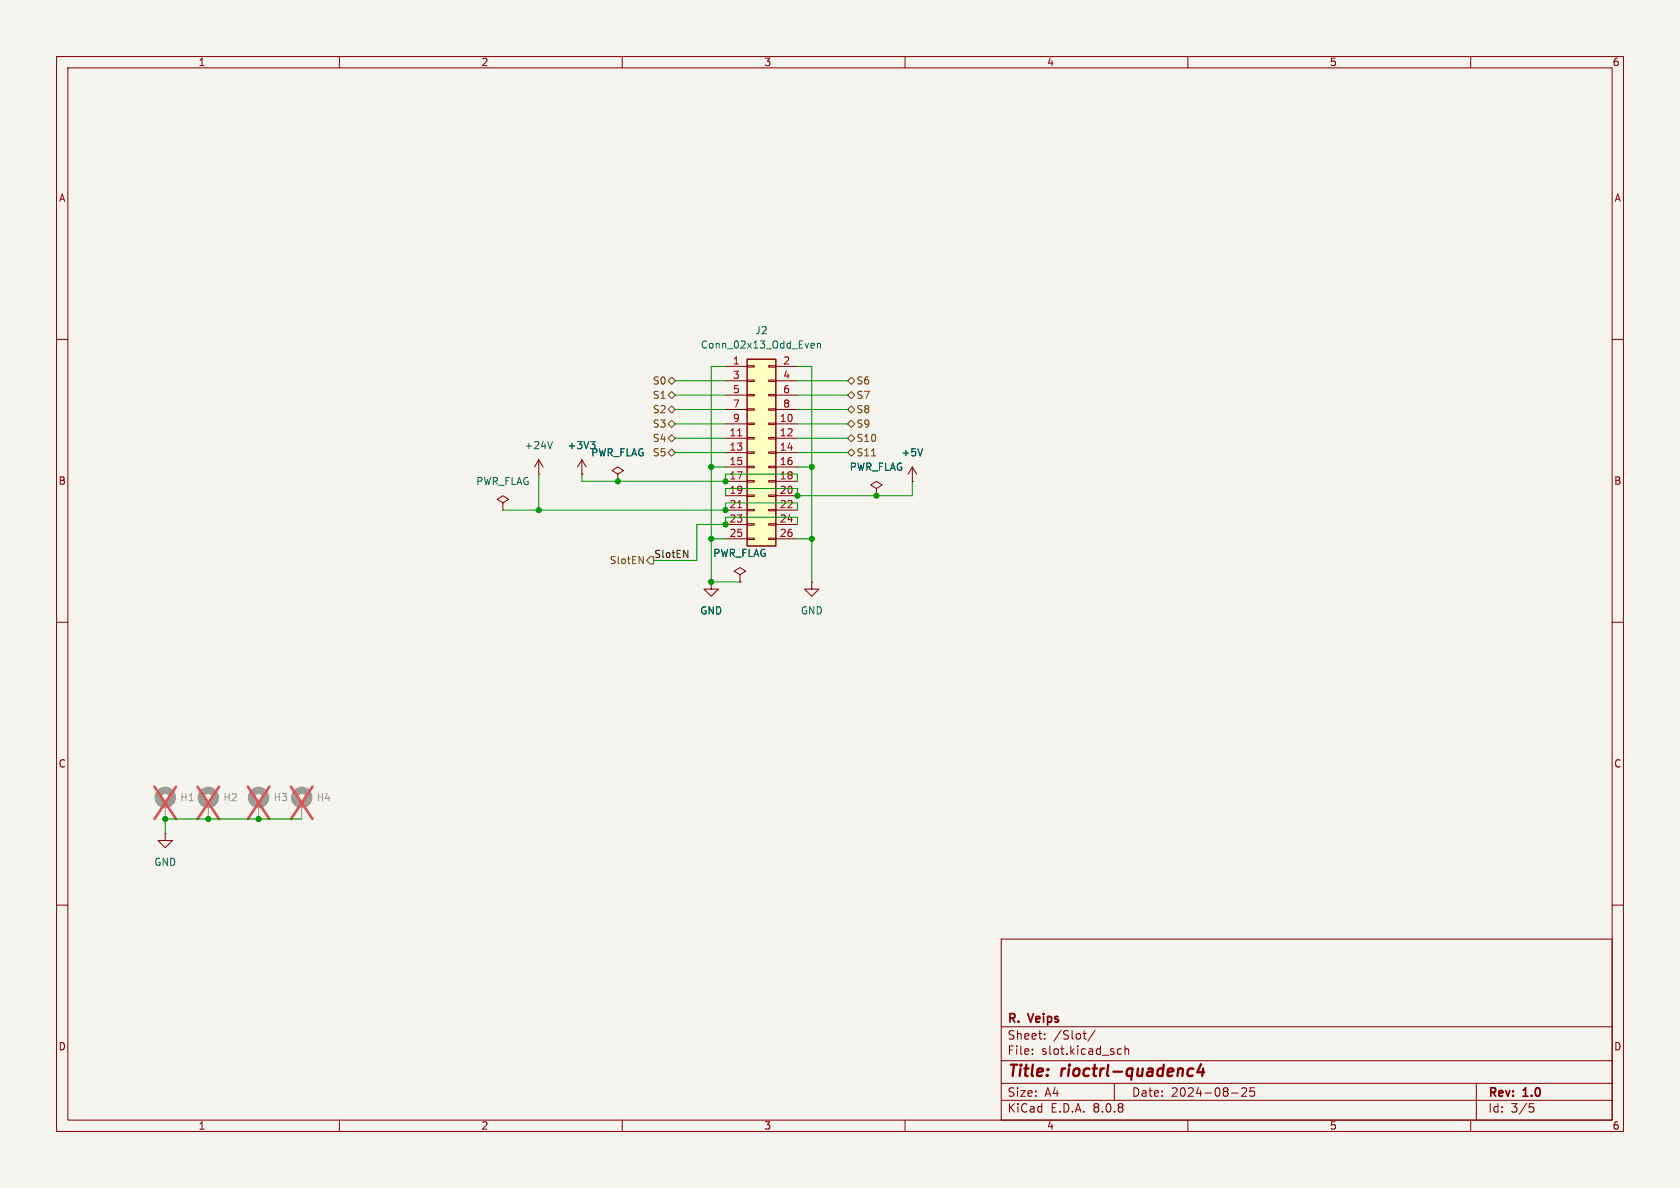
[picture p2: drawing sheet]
(kicad_sch
 (version 20231120)
 (generator "eeschema")
 (generator_version "8.0")
 (paper "A4")
 (title_block
  (title "rioctrl-quadenc4")
  (date "2024-08-25")
  (rev "${VERSION}")
  (company "R. Veips"))
 (lib_symbols
  (symbol "Connector_Generic:Conn_02x13_Odd_Even"
   (pin_names
    (offset 1.016) hide) (exclude_from_sim no) (in_bom yes) (on_board yes)
   (property "Reference" "J" (at 1.27 17.78 0) (effects (font (size 1.27 1.27))))
   (property "Value" "Conn_02x13_Odd_Even" (at 1.27 -17.78 0) (effects (font (size 1.27 1.27))))
   (property "Footprint" "" (at 0 0 0) (effects (font (size 1.27 1.27)) (hide yes)))
   (property "Datasheet" "~" (at 0 0 0) (effects (font (size 1.27 1.27)) (hide yes)))
   (property "Description" "Generic connector, double row, 02x13, odd/even pin numbering scheme (row 1 odd numbers, row 2 even numbers), script generated (kicad-library-utils/schlib/autogen/connector/)" (at 0 0 0) (effects (font (size 1.27 1.27)) (hide yes)))
   (symbol "Conn_02x13_Odd_Even_1_1"
    (rectangle (start -1.27 -15.113) (end 0 -15.367) (stroke (width 0.1524) (type default)) (fill (type none)))
    (rectangle (start -1.27 -12.573) (end 0 -12.827) (stroke (width 0.1524) (type default)) (fill (type none)))
    (rectangle (start -1.27 -10.033) (end 0 -10.287) (stroke (width 0.1524) (type default)) (fill (type none)))
    (rectangle (start -1.27 -7.493) (end 0 -7.747) (stroke (width 0.1524) (type default)) (fill (type none)))
    (rectangle (start -1.27 -4.953) (end 0 -5.207) (stroke (width 0.1524) (type default)) (fill (type none)))
    (rectangle (start -1.27 -2.413) (end 0 -2.667) (stroke (width 0.1524) (type default)) (fill (type none)))
    (rectangle (start -1.27 0.127) (end 0 -0.127) (stroke (width 0.1524) (type default)) (fill (type none)))
    (rectangle (start -1.27 2.667) (end 0 2.413) (stroke (width 0.1524) (type default)) (fill (type none)))
    (rectangle (start -1.27 5.207) (end 0 4.953) (stroke (width 0.1524) (type default)) (fill (type none)))
    (rectangle (start -1.27 7.747) (end 0 7.493) (stroke (width 0.1524) (type default)) (fill (type none)))
    (rectangle (start -1.27 10.287) (end 0 10.033) (stroke (width 0.1524) (type default)) (fill (type none)))
    (rectangle (start -1.27 12.827) (end 0 12.573) (stroke (width 0.1524) (type default)) (fill (type none)))
    (rectangle (start -1.27 15.367) (end 0 15.113) (stroke (width 0.1524) (type default)) (fill (type none)))
    (rectangle (start -1.27 16.51) (end 3.81 -16.51) (stroke (width 0.254) (type default)) (fill (type background)))
    (rectangle (start 3.81 -15.113) (end 2.54 -15.367) (stroke (width 0.1524) (type default)) (fill (type none)))
    (rectangle (start 3.81 -12.573) (end 2.54 -12.827) (stroke (width 0.1524) (type default)) (fill (type none)))
    (rectangle (start 3.81 -10.033) (end 2.54 -10.287) (stroke (width 0.1524) (type default)) (fill (type none)))
    (rectangle (start 3.81 -7.493) (end 2.54 -7.747) (stroke (width 0.1524) (type default)) (fill (type none)))
    (rectangle (start 3.81 -4.953) (end 2.54 -5.207) (stroke (width 0.1524) (type default)) (fill (type none)))
    (rectangle (start 3.81 -2.413) (end 2.54 -2.667) (stroke (width 0.1524) (type default)) (fill (type none)))
    (rectangle (start 3.81 0.127) (end 2.54 -0.127) (stroke (width 0.1524) (type default)) (fill (type none)))
    (rectangle (start 3.81 2.667) (end 2.54 2.413) (stroke (width 0.1524) (type default)) (fill (type none)))
    (rectangle (start 3.81 5.207) (end 2.54 4.953) (stroke (width 0.1524) (type default)) (fill (type none)))
    (rectangle (start 3.81 7.747) (end 2.54 7.493) (stroke (width 0.1524) (type default)) (fill (type none)))
    (rectangle (start 3.81 10.287) (end 2.54 10.033) (stroke (width 0.1524) (type default)) (fill (type none)))
    (rectangle (start 3.81 12.827) (end 2.54 12.573) (stroke (width 0.1524) (type default)) (fill (type none)))
    (rectangle (start 3.81 15.367) (end 2.54 15.113) (stroke (width 0.1524) (type default)) (fill (type none)))
    (pin passive line (at -5.08 15.24 0) (length 3.81) (name "Pin_1" (effects (font (size 1.27 1.27)))) (number "1" (effects (font (size 1.27 1.27)))))
    (pin passive line (at 7.62 5.08 180) (length 3.81) (name "Pin_10" (effects (font (size 1.27 1.27)))) (number "10" (effects (font (size 1.27 1.27)))))
    (pin passive line (at -5.08 2.54 0) (length 3.81) (name "Pin_11" (effects (font (size 1.27 1.27)))) (number "11" (effects (font (size 1.27 1.27)))))
    (pin passive line (at 7.62 2.54 180) (length 3.81) (name "Pin_12" (effects (font (size 1.27 1.27)))) (number "12" (effects (font (size 1.27 1.27)))))
    (pin passive line (at -5.08 0 0) (length 3.81) (name "Pin_13" (effects (font (size 1.27 1.27)))) (number "13" (effects (font (size 1.27 1.27)))))
    (pin passive line (at 7.62 0 180) (length 3.81) (name "Pin_14" (effects (font (size 1.27 1.27)))) (number "14" (effects (font (size 1.27 1.27)))))
    (pin passive line (at -5.08 -2.54 0) (length 3.81) (name "Pin_15" (effects (font (size 1.27 1.27)))) (number "15" (effects (font (size 1.27 1.27)))))
    (pin passive line (at 7.62 -2.54 180) (length 3.81) (name "Pin_16" (effects (font (size 1.27 1.27)))) (number "16" (effects (font (size 1.27 1.27)))))
    (pin passive line (at -5.08 -5.08 0) (length 3.81) (name "Pin_17" (effects (font (size 1.27 1.27)))) (number "17" (effects (font (size 1.27 1.27)))))
    (pin passive line (at 7.62 -5.08 180) (length 3.81) (name "Pin_18" (effects (font (size 1.27 1.27)))) (number "18" (effects (font (size 1.27 1.27)))))
    (pin passive line (at -5.08 -7.62 0) (length 3.81) (name "Pin_19" (effects (font (size 1.27 1.27)))) (number "19" (effects (font (size 1.27 1.27)))))
    (pin passive line (at 7.62 15.24 180) (length 3.81) (name "Pin_2" (effects (font (size 1.27 1.27)))) (number "2" (effects (font (size 1.27 1.27)))))
    (pin passive line (at 7.62 -7.62 180) (length 3.81) (name "Pin_20" (effects (font (size 1.27 1.27)))) (number "20" (effects (font (size 1.27 1.27)))))
    (pin passive line (at -5.08 -10.16 0) (length 3.81) (name "Pin_21" (effects (font (size 1.27 1.27)))) (number "21" (effects (font (size 1.27 1.27)))))
    (pin passive line (at 7.62 -10.16 180) (length 3.81) (name "Pin_22" (effects (font (size 1.27 1.27)))) (number "22" (effects (font (size 1.27 1.27)))))
    (pin passive line (at -5.08 -12.7 0) (length 3.81) (name "Pin_23" (effects (font (size 1.27 1.27)))) (number "23" (effects (font (size 1.27 1.27)))))
    (pin passive line (at 7.62 -12.7 180) (length 3.81) (name "Pin_24" (effects (font (size 1.27 1.27)))) (number "24" (effects (font (size 1.27 1.27)))))
    (pin passive line (at -5.08 -15.24 0) (length 3.81) (name "Pin_25" (effects (font (size 1.27 1.27)))) (number "25" (effects (font (size 1.27 1.27)))))
    (pin passive line (at 7.62 -15.24 180) (length 3.81) (name "Pin_26" (effects (font (size 1.27 1.27)))) (number "26" (effects (font (size 1.27 1.27)))))
    (pin passive line (at -5.08 12.7 0) (length 3.81) (name "Pin_3" (effects (font (size 1.27 1.27)))) (number "3" (effects (font (size 1.27 1.27)))))
    (pin passive line (at 7.62 12.7 180) (length 3.81) (name "Pin_4" (effects (font (size 1.27 1.27)))) (number "4" (effects (font (size 1.27 1.27)))))
    (pin passive line (at -5.08 10.16 0) (length 3.81) (name "Pin_5" (effects (font (size 1.27 1.27)))) (number "5" (effects (font (size 1.27 1.27)))))
    (pin passive line (at 7.62 10.16 180) (length 3.81) (name "Pin_6" (effects (font (size 1.27 1.27)))) (number "6" (effects (font (size 1.27 1.27)))))
    (pin passive line (at -5.08 7.62 0) (length 3.81) (name "Pin_7" (effects (font (size 1.27 1.27)))) (number "7" (effects (font (size 1.27 1.27)))))
    (pin passive line (at 7.62 7.62 180) (length 3.81) (name "Pin_8" (effects (font (size 1.27 1.27)))) (number "8" (effects (font (size 1.27 1.27)))))
    (pin passive line (at -5.08 5.08 0) (length 3.81) (name "Pin_9" (effects (font (size 1.27 1.27)))) (number "9" (effects (font (size 1.27 1.27)))))))
  (symbol "hadv-mechanical:MH_3.2mm"
   (pin_numbers hide)
   (pin_names
    (offset 1.016) hide) (exclude_from_sim no) (in_bom no) (on_board yes)
   (property "Reference" "H" (at 0 6.985 0) (effects (font (size 1.27 1.27))))
   (property "Value" "MH_3.2mm" (at 0 4.445 0) (effects (font (size 1.27 1.27)) (hide yes)))
   (property "Footprint" "MountingHole:MountingHole_3.2mm_M3_Pad_Via" (at 0 0 0) (effects (font (size 1.27 1.27)) (hide yes)))
   (property "Datasheet" "~" (at 0 2.54 0) (effects (font (size 1.27 1.27)) (hide yes)))
   (property "Description" "Mounting Hole with pad for M3 bolt" (at 0 0 0) (effects (font (size 1.27 1.27)) (hide yes)))
   (symbol "MH_3.2mm_0_1"
    (circle (center 0 3.81) (radius 1.27) (stroke (width 1.27) (type default)) (fill (type none))))
   (symbol "MH_3.2mm_1_1"
    (pin input line (at 0 0 90) (length 2.54) (name "1" (effects (font (size 1.27 1.27)))) (number "1" (effects (font (size 1.27 1.27)))))))
  (symbol "power:+24V"
   (power)
   (pin_numbers hide)
   (pin_names
    (offset 0) hide) (exclude_from_sim no) (in_bom yes) (on_board yes)
   (property "Reference" "#PWR" (at 0 -3.81 0) (effects (font (size 1.27 1.27)) (hide yes)))
   (property "Value" "+24V" (at 0 3.556 0) (effects (font (size 1.27 1.27))))
   (property "Footprint" "" (at 0 0 0) (effects (font (size 1.27 1.27)) (hide yes)))
   (property "Datasheet" "" (at 0 0 0) (effects (font (size 1.27 1.27)) (hide yes)))
   (property "Description" "Power symbol creates a global label with name \"+24V\"" (at 0 0 0) (effects (font (size 1.27 1.27)) (hide yes)))
   (symbol "+24V_0_1"
    (polyline (pts (xy -0.762 1.27) (xy 0 2.54)) (stroke (width 0) (type default)) (fill (type none)))
    (polyline (pts (xy 0 0) (xy 0 2.54)) (stroke (width 0) (type default)) (fill (type none)))
    (polyline (pts (xy 0 2.54) (xy 0.762 1.27)) (stroke (width 0) (type default)) (fill (type none))))
   (symbol "+24V_1_1"
    (pin power_in line (at 0 0 90) (length 0) (name "~" (effects (font (size 1.27 1.27)))) (number "1" (effects (font (size 1.27 1.27)))))))
  (symbol "power:+3V3"
   (power)
   (pin_numbers hide)
   (pin_names
    (offset 0) hide) (exclude_from_sim no) (in_bom yes) (on_board yes)
   (property "Reference" "#PWR" (at 0 -3.81 0) (effects (font (size 1.27 1.27)) (hide yes)))
   (property "Value" "+3V3" (at 0 3.556 0) (effects (font (size 1.27 1.27))))
   (property "Footprint" "" (at 0 0 0) (effects (font (size 1.27 1.27)) (hide yes)))
   (property "Datasheet" "" (at 0 0 0) (effects (font (size 1.27 1.27)) (hide yes)))
   (property "Description" "Power symbol creates a global label with name \"+3V3\"" (at 0 0 0) (effects (font (size 1.27 1.27)) (hide yes)))
   (symbol "+3V3_0_1"
    (polyline (pts (xy -0.762 1.27) (xy 0 2.54)) (stroke (width 0) (type default)) (fill (type none)))
    (polyline (pts (xy 0 0) (xy 0 2.54)) (stroke (width 0) (type default)) (fill (type none)))
    (polyline (pts (xy 0 2.54) (xy 0.762 1.27)) (stroke (width 0) (type default)) (fill (type none))))
   (symbol "+3V3_1_1"
    (pin power_in line (at 0 0 90) (length 0) (name "~" (effects (font (size 1.27 1.27)))) (number "1" (effects (font (size 1.27 1.27)))))))
  (symbol "power:+5V"
   (power)
   (pin_numbers hide)
   (pin_names
    (offset 0) hide) (exclude_from_sim no) (in_bom yes) (on_board yes)
   (property "Reference" "#PWR" (at 0 -3.81 0) (effects (font (size 1.27 1.27)) (hide yes)))
   (property "Value" "+5V" (at 0 3.556 0) (effects (font (size 1.27 1.27))))
   (property "Footprint" "" (at 0 0 0) (effects (font (size 1.27 1.27)) (hide yes)))
   (property "Datasheet" "" (at 0 0 0) (effects (font (size 1.27 1.27)) (hide yes)))
   (property "Description" "Power symbol creates a global label with name \"+5V\"" (at 0 0 0) (effects (font (size 1.27 1.27)) (hide yes)))
   (symbol "+5V_0_1"
    (polyline (pts (xy -0.762 1.27) (xy 0 2.54)) (stroke (width 0) (type default)) (fill (type none)))
    (polyline (pts (xy 0 0) (xy 0 2.54)) (stroke (width 0) (type default)) (fill (type none)))
    (polyline (pts (xy 0 2.54) (xy 0.762 1.27)) (stroke (width 0) (type default)) (fill (type none))))
   (symbol "+5V_1_1"
    (pin power_in line (at 0 0 90) (length 0) (name "~" (effects (font (size 1.27 1.27)))) (number "1" (effects (font (size 1.27 1.27)))))))
  (symbol "power:GND"
   (power)
   (pin_numbers hide)
   (pin_names
    (offset 0) hide) (exclude_from_sim no) (in_bom yes) (on_board yes)
   (property "Reference" "#PWR" (at 0 -6.35 0) (effects (font (size 1.27 1.27)) (hide yes)))
   (property "Value" "GND" (at 0 -3.81 0) (effects (font (size 1.27 1.27))))
   (property "Footprint" "" (at 0 0 0) (effects (font (size 1.27 1.27)) (hide yes)))
   (property "Datasheet" "" (at 0 0 0) (effects (font (size 1.27 1.27)) (hide yes)))
   (property "Description" "Power symbol creates a global label with name \"GND\" , ground" (at 0 0 0) (effects (font (size 1.27 1.27)) (hide yes)))
   (symbol "GND_0_1"
    (polyline (pts (xy 0 0) (xy 0 -1.27) (xy 1.27 -1.27) (xy 0 -2.54) (xy -1.27 -1.27) (xy 0 -1.27)) (stroke (width 0) (type default)) (fill (type none))))
   (symbol "GND_1_1"
    (pin power_in line (at 0 0 270) (length 0) (name "~" (effects (font (size 1.27 1.27)))) (number "1" (effects (font (size 1.27 1.27)))))))
  (symbol "power:PWR_FLAG"
   (power)
   (pin_numbers hide)
   (pin_names
    (offset 0) hide) (exclude_from_sim no) (in_bom yes) (on_board yes)
   (property "Reference" "#FLG" (at 0 1.905 0) (effects (font (size 1.27 1.27)) (hide yes)))
   (property "Value" "PWR_FLAG" (at 0 3.81 0) (effects (font (size 1.27 1.27))))
   (property "Footprint" "" (at 0 0 0) (effects (font (size 1.27 1.27)) (hide yes)))
   (property "Datasheet" "~" (at 0 0 0) (effects (font (size 1.27 1.27)) (hide yes)))
   (property "Description" "Special symbol for telling ERC where power comes from" (at 0 0 0) (effects (font (size 1.27 1.27)) (hide yes)))
   (symbol "PWR_FLAG_0_0"
    (pin power_out line (at 0 0 90) (length 0) (name "~" (effects (font (size 1.27 1.27)))) (number "1" (effects (font (size 1.27 1.27))))))
   (symbol "PWR_FLAG_0_1"
    (polyline (pts (xy 0 0) (xy 0 1.27) (xy -1.016 1.905) (xy 0 2.54) (xy 1.016 1.905) (xy 0 1.27)) (stroke (width 0) (type default)) (fill (type none))))))
 (junction
  (at 154.94 87.63)
  (diameter 0)
  (color 0 0 0 0))
 (junction
  (at 125.73 95.25)
  (diameter 0)
  (color 0 0 0 0))
 (junction
  (at 109.22 85.09)
  (diameter 0)
  (color 0 0 0 0))
 (junction
  (at 140.97 87.63)
  (diameter 0)
  (color 0 0 0 0))
 (junction
  (at 95.25 90.17)
  (diameter 0)
  (color 0 0 0 0))
 (junction
  (at 143.51 95.25)
  (diameter 0)
  (color 0 0 0 0))
 (junction
  (at 143.51 82.55)
  (diameter 0)
  (color 0 0 0 0))
 (junction
  (at 128.27 85.09)
  (diameter 0)
  (color 0 0 0 0))
 (junction
  (at 29.21 144.78)
  (diameter 0)
  (color 0 0 0 0))
 (junction
  (at 128.27 92.71)
  (diameter 0)
  (color 0 0 0 0))
 (junction
  (at 125.73 102.87)
  (diameter 0)
  (color 0 0 0 0))
 (junction
  (at 36.83 144.78)
  (diameter 0)
  (color 0 0 0 0))
 (junction
  (at 45.72 144.78)
  (diameter 0)
  (color 0 0 0 0))
 (junction
  (at 125.73 82.55)
  (diameter 0)
  (color 0 0 0 0))
 (junction
  (at 128.27 90.17)
  (diameter 0)
  (color 0 0 0 0))
 (wire
  (pts (xy 36.83 144.78) (xy 45.72 144.78))
  (stroke (width 0) (type default)))
 (wire
  (pts (xy 140.97 67.31) (xy 149.86 67.31))
  (stroke (width 0) (type default)))
 (wire
  (pts (xy 140.97 83.82) (xy 140.97 85.09))
  (stroke (width 0) (type default)))
 (wire
  (pts (xy 123.19 92.71) (xy 123.19 99.06))
  (stroke (width 0) (type default)))
 (wire
  (pts (xy 143.51 64.77) (xy 143.51 82.55))
  (stroke (width 0) (type default)))
 (wire
  (pts (xy 95.25 90.17) (xy 128.27 90.17))
  (stroke (width 0) (type default)))
 (wire
  (pts (xy 95.25 83.82) (xy 95.25 90.17))
  (stroke (width 0) (type default)))
 (wire
  (pts (xy 125.73 64.77) (xy 125.73 82.55))
  (stroke (width 0) (type default)))
 (wire
  (pts (xy 125.73 64.77) (xy 128.27 64.77))
  (stroke (width 0) (type default)))
 (wire
  (pts (xy 125.73 102.87) (xy 130.81 102.87))
  (stroke (width 0) (type default)))
 (wire
  (pts (xy 125.73 82.55) (xy 128.27 82.55))
  (stroke (width 0) (type default)))
 (wire
  (pts (xy 45.72 144.78) (xy 53.34 144.78))
  (stroke (width 0) (type default)))
 (wire
  (pts (xy 154.94 87.63) (xy 161.29 87.63))
  (stroke (width 0) (type default)))
 (wire
  (pts (xy 140.97 95.25) (xy 143.51 95.25))
  (stroke (width 0) (type default)))
 (wire
  (pts (xy 140.97 72.39) (xy 149.86 72.39))
  (stroke (width 0) (type default)))
 (wire
  (pts (xy 88.9 90.17) (xy 95.25 90.17))
  (stroke (width 0) (type default)))
 (wire
  (pts (xy 143.51 64.77) (xy 140.97 64.77))
  (stroke (width 0) (type default)))
 (wire
  (pts (xy 128.27 92.71) (xy 123.19 92.71))
  (stroke (width 0) (type default)))
 (wire
  (pts (xy 140.97 69.85) (xy 149.86 69.85))
  (stroke (width 0) (type default)))
 (wire
  (pts (xy 140.97 80.01) (xy 149.86 80.01))
  (stroke (width 0) (type default)))
 (wire
  (pts (xy 119.38 74.93) (xy 128.27 74.93))
  (stroke (width 0) (type default)))
 (wire
  (pts (xy 140.97 90.17) (xy 140.97 88.9))
  (stroke (width 0) (type default)))
 (wire
  (pts (xy 119.38 80.01) (xy 128.27 80.01))
  (stroke (width 0) (type default)))
 (wire
  (pts (xy 102.87 85.09) (xy 109.22 85.09))
  (stroke (width 0) (type default)))
 (wire
  (pts (xy 29.21 144.78) (xy 29.21 147.32))
  (stroke (width 0) (type default)))
 (wire
  (pts (xy 143.51 95.25) (xy 143.51 102.87))
  (stroke (width 0) (type default)))
 (wire
  (pts (xy 140.97 86.36) (xy 128.27 86.36))
  (stroke (width 0) (type default)))
 (wire
  (pts (xy 119.38 72.39) (xy 128.27 72.39))
  (stroke (width 0) (type default)))
 (wire
  (pts (xy 140.97 87.63) (xy 154.94 87.63))
  (stroke (width 0) (type default)))
 (wire
  (pts (xy 115.57 99.06) (xy 123.19 99.06))
  (stroke (width 0) (type default)))
 (wire
  (pts (xy 109.22 85.09) (xy 128.27 85.09))
  (stroke (width 0) (type default)))
 (wire
  (pts (xy 140.97 91.44) (xy 128.27 91.44))
  (stroke (width 0) (type default)))
 (wire
  (pts (xy 128.27 88.9) (xy 128.27 90.17))
  (stroke (width 0) (type default)))
 (wire
  (pts (xy 143.51 82.55) (xy 143.51 95.25))
  (stroke (width 0) (type default)))
 (wire
  (pts (xy 125.73 95.25) (xy 125.73 102.87))
  (stroke (width 0) (type default)))
 (wire
  (pts (xy 128.27 91.44) (xy 128.27 92.71))
  (stroke (width 0) (type default)))
 (wire
  (pts (xy 140.97 82.55) (xy 143.51 82.55))
  (stroke (width 0) (type default)))
 (wire
  (pts (xy 119.38 69.85) (xy 128.27 69.85))
  (stroke (width 0) (type default)))
 (wire
  (pts (xy 128.27 83.82) (xy 128.27 85.09))
  (stroke (width 0) (type default)))
 (wire
  (pts (xy 119.38 77.47) (xy 128.27 77.47))
  (stroke (width 0) (type default)))
 (wire
  (pts (xy 140.97 88.9) (xy 128.27 88.9))
  (stroke (width 0) (type default)))
 (wire
  (pts (xy 140.97 87.63) (xy 140.97 86.36))
  (stroke (width 0) (type default)))
 (wire
  (pts (xy 119.38 67.31) (xy 128.27 67.31))
  (stroke (width 0) (type default)))
 (wire
  (pts (xy 29.21 144.78) (xy 36.83 144.78))
  (stroke (width 0) (type default)))
 (wire
  (pts (xy 125.73 95.25) (xy 128.27 95.25))
  (stroke (width 0) (type default)))
 (wire
  (pts (xy 128.27 83.82) (xy 140.97 83.82))
  (stroke (width 0) (type default)))
 (wire
  (pts (xy 125.73 82.55) (xy 125.73 95.25))
  (stroke (width 0) (type default)))
 (wire
  (pts (xy 128.27 86.36) (xy 128.27 87.63))
  (stroke (width 0) (type default)))
 (wire
  (pts (xy 161.29 85.09) (xy 161.29 87.63))
  (stroke (width 0) (type default)))
 (wire
  (pts (xy 140.97 92.71) (xy 140.97 91.44))
  (stroke (width 0) (type default)))
 (wire
  (pts (xy 140.97 74.93) (xy 149.86 74.93))
  (stroke (width 0) (type default)))
 (wire
  (pts (xy 102.87 83.82) (xy 102.87 85.09))
  (stroke (width 0) (type default)))
 (wire
  (pts (xy 140.97 77.47) (xy 149.86 77.47))
  (stroke (width 0) (type default)))
 (label "SlotEN"
  (at 115.57 99.06 0)
  (effects (font (size 1.27 1.27)) (justify left bottom)))
 (hierarchical_label "S9"
  (shape bidirectional)
  (at 149.86 74.93 0)
  (effects (font (size 1.27 1.27)) (justify left)))
 (hierarchical_label "S8"
  (shape bidirectional)
  (at 149.86 72.39 0)
  (effects (font (size 1.27 1.27)) (justify left)))
 (hierarchical_label "SlotEN"
  (shape output)
  (at 115.57 99.06 180)
  (effects (font (size 1.27 1.27)) (justify right)))
 (hierarchical_label "S6"
  (shape bidirectional)
  (at 149.86 67.31 0)
  (effects (font (size 1.27 1.27)) (justify left)))
 (hierarchical_label "S1"
  (shape bidirectional)
  (at 119.38 69.85 180)
  (effects (font (size 1.27 1.27)) (justify right)))
 (hierarchical_label "S4"
  (shape bidirectional)
  (at 119.38 77.47 180)
  (effects (font (size 1.27 1.27)) (justify right)))
 (hierarchical_label "S2"
  (shape bidirectional)
  (at 119.38 72.39 180)
  (effects (font (size 1.27 1.27)) (justify right)))
 (hierarchical_label "S5"
  (shape bidirectional)
  (at 119.38 80.01 180)
  (effects (font (size 1.27 1.27)) (justify right)))
 (hierarchical_label "S7"
  (shape bidirectional)
  (at 149.86 69.85 0)
  (effects (font (size 1.27 1.27)) (justify left)))
 (hierarchical_label "S11"
  (shape bidirectional)
  (at 149.86 80.01 0)
  (effects (font (size 1.27 1.27)) (justify left)))
 (hierarchical_label "S3"
  (shape bidirectional)
  (at 119.38 74.93 180)
  (effects (font (size 1.27 1.27)) (justify right)))
 (hierarchical_label "S10"
  (shape bidirectional)
  (at 149.86 77.47 0)
  (effects (font (size 1.27 1.27)) (justify left)))
 (hierarchical_label "S0"
  (shape bidirectional)
  (at 119.38 67.31 180)
  (effects (font (size 1.27 1.27)) (justify right)))
 (symbol
  (lib_id "Connector_Generic:Conn_02x13_Odd_Even")
  (at 133.35 80.01 0)
  (unit 1)
  (exclude_from_sim no)
  (in_bom yes)
  (on_board yes)
  (dnp no)
  (fields_autoplaced yes)
  (property "Reference" "J2" (at 134.62 58.42 0) (effects (font (size 1.27 1.27))))
  (property "Value" "Conn_02x13_Odd_Even" (at 134.62 60.96 0) (effects (font (size 1.27 1.27))))
  (property "Footprint" "Connector_PinHeader_2.54mm:PinHeader_2x13_P2.54mm_Horizontal" (at 133.35 80.01 0) (effects (font (size 1.27 1.27)) (hide yes)))
  (property "Datasheet" "~" (at 133.35 80.01 0) (effects (font (size 1.27 1.27)) (hide yes)))
  (property "Description" "Generic connector, double row, 02x13, odd/even pin numbering scheme (row 1 odd numbers, row 2 even numbers), script generated (kicad-library-utils/schlib/autogen/connector/)" (at 133.35 80.01 0) (effects (font (size 1.27 1.27)) (hide yes)))
  (property "LCSC#" "C2894993" (at 133.35 80.01 0) (effects (font (size 1.27 1.27)) (hide yes)))
  (pin "15")
  (pin "6")
  (pin "5")
  (pin "26")
  (pin "16")
  (pin "2")
  (pin "22")
  (pin "12")
  (pin "8")
  (pin "20")
  (pin "23")
  (pin "9")
  (pin "10")
  (pin "21")
  (pin "25")
  (pin "4")
  (pin "7")
  (pin "13")
  (pin "18")
  (pin "17")
  (pin "19")
  (pin "11")
  (pin "24")
  (pin "3")
  (pin "1")
  (pin "14"))
 (symbol
  (lib_id "power:+3V3")
  (at 102.87 83.82 0)
  (unit 1)
  (exclude_from_sim no)
  (in_bom yes)
  (on_board yes)
  (dnp no)
  (fields_autoplaced yes)
  (property "Reference" "#PWR027" (at 102.87 87.63 0) (effects (font (size 1.27 1.27)) (hide yes)))
  (property "Value" "+3V3" (at 102.87 78.74 0) (effects (font (size 1.27 1.27))))
  (property "Footprint" "" (at 102.87 83.82 0) (effects (font (size 1.27 1.27)) (hide yes)))
  (property "Datasheet" "" (at 102.87 83.82 0) (effects (font (size 1.27 1.27)) (hide yes)))
  (property "Description" "Power symbol creates a global label with name \"+3V3\"" (at 102.87 83.82 0) (effects (font (size 1.27 1.27)) (hide yes)))
  (pin "1"))
 (symbol
  (lib_id "power:PWR_FLAG")
  (at 109.22 85.09 0)
  (unit 1)
  (exclude_from_sim no)
  (in_bom yes)
  (on_board yes)
  (dnp no)
  (fields_autoplaced yes)
  (property "Reference" "#FLG02" (at 109.22 83.185 0) (effects (font (size 1.27 1.27)) (hide yes)))
  (property "Value" "PWR_FLAG" (at 109.22 80.01 0) (effects (font (size 1.27 1.27))))
  (property "Footprint" "" (at 109.22 85.09 0) (effects (font (size 1.27 1.27)) (hide yes)))
  (property "Datasheet" "~" (at 109.22 85.09 0) (effects (font (size 1.27 1.27)) (hide yes)))
  (property "Description" "Special symbol for telling ERC where power comes from" (at 109.22 85.09 0) (effects (font (size 1.27 1.27)) (hide yes)))
  (pin "1"))
 (symbol
  (lib_id "power:GND")
  (at 143.51 102.87 0)
  (unit 1)
  (exclude_from_sim no)
  (in_bom yes)
  (on_board yes)
  (dnp no)
  (fields_autoplaced yes)
  (property "Reference" "#PWR029" (at 143.51 109.22 0) (effects (font (size 1.27 1.27)) (hide yes)))
  (property "Value" "GND" (at 143.51 107.95 0) (effects (font (size 1.27 1.27))))
  (property "Footprint" "" (at 143.51 102.87 0) (effects (font (size 1.27 1.27)) (hide yes)))
  (property "Datasheet" "" (at 143.51 102.87 0) (effects (font (size 1.27 1.27)) (hide yes)))
  (property "Description" "Power symbol creates a global label with name \"GND\" , ground" (at 143.51 102.87 0) (effects (font (size 1.27 1.27)) (hide yes)))
  (pin "1"))
 (symbol
  (lib_id "power:GND")
  (at 29.21 147.32 0)
  (unit 1)
  (exclude_from_sim no)
  (in_bom yes)
  (on_board yes)
  (dnp no)
  (fields_autoplaced yes)
  (property "Reference" "#PWR025" (at 29.21 153.67 0) (effects (font (size 1.27 1.27)) (hide yes)))
  (property "Value" "GND" (at 29.21 152.4 0) (effects (font (size 1.27 1.27))))
  (property "Footprint" "" (at 29.21 147.32 0) (effects (font (size 1.27 1.27)) (hide yes)))
  (property "Datasheet" "" (at 29.21 147.32 0) (effects (font (size 1.27 1.27)) (hide yes)))
  (property "Description" "Power symbol creates a global label with name \"GND\" , ground" (at 29.21 147.32 0) (effects (font (size 1.27 1.27)) (hide yes)))
  (pin "1"))
 (symbol
  (lib_id "power:PWR_FLAG")
  (at 154.94 87.63 0)
  (unit 1)
  (exclude_from_sim no)
  (in_bom yes)
  (on_board yes)
  (dnp no)
  (fields_autoplaced yes)
  (property "Reference" "#FLG04" (at 154.94 85.725 0) (effects (font (size 1.27 1.27)) (hide yes)))
  (property "Value" "PWR_FLAG" (at 154.94 82.55 0) (effects (font (size 1.27 1.27))))
  (property "Footprint" "" (at 154.94 87.63 0) (effects (font (size 1.27 1.27)) (hide yes)))
  (property "Datasheet" "~" (at 154.94 87.63 0) (effects (font (size 1.27 1.27)) (hide yes)))
  (property "Description" "Special symbol for telling ERC where power comes from" (at 154.94 87.63 0) (effects (font (size 1.27 1.27)) (hide yes)))
  (pin "1"))
 (symbol
  (lib_id "hadv-mechanical:MH_3.2mm")
  (at 36.83 144.78 0)
  (unit 1)
  (exclude_from_sim no)
  (in_bom no)
  (on_board yes)
  (dnp yes)
  (fields_autoplaced yes)
  (property "Reference" "H2" (at 39.37 140.9699 0) (effects (font (size 1.27 1.27)) (justify left)))
  (property "Value" "MH_3.2mm" (at 36.83 140.335 0) (effects (font (size 1.27 1.27)) (hide yes)))
  (property "Footprint" "MountingHole:MountingHole_3.2mm_M3_Pad_Via" (at 36.83 144.78 0) (effects (font (size 1.27 1.27)) (hide yes)))
  (property "Datasheet" "~" (at 36.83 142.24 0) (effects (font (size 1.27 1.27)) (hide yes)))
  (property "Description" "Mounting Hole with pad for M3 bolt" (at 36.83 144.78 0) (effects (font (size 1.27 1.27)) (hide yes)))
  (pin "1"))
 (symbol
  (lib_id "hadv-mechanical:MH_3.2mm")
  (at 45.72 144.78 0)
  (unit 1)
  (exclude_from_sim no)
  (in_bom no)
  (on_board yes)
  (dnp yes)
  (fields_autoplaced yes)
  (property "Reference" "H3" (at 48.26 140.9699 0) (effects (font (size 1.27 1.27)) (justify left)))
  (property "Value" "MH_3.2mm" (at 45.72 140.335 0) (effects (font (size 1.27 1.27)) (hide yes)))
  (property "Footprint" "MountingHole:MountingHole_3.2mm_M3_Pad_Via" (at 45.72 144.78 0) (effects (font (size 1.27 1.27)) (hide yes)))
  (property "Datasheet" "~" (at 45.72 142.24 0) (effects (font (size 1.27 1.27)) (hide yes)))
  (property "Description" "Mounting Hole with pad for M3 bolt" (at 45.72 144.78 0) (effects (font (size 1.27 1.27)) (hide yes)))
  (pin "1"))
 (symbol
  (lib_id "power:+24V")
  (at 95.25 83.82 0)
  (unit 1)
  (exclude_from_sim no)
  (in_bom yes)
  (on_board yes)
  (dnp no)
  (fields_autoplaced yes)
  (property "Reference" "#PWR026" (at 95.25 87.63 0) (effects (font (size 1.27 1.27)) (hide yes)))
  (property "Value" "+24V" (at 95.25 78.74 0) (effects (font (size 1.27 1.27))))
  (property "Footprint" "" (at 95.25 83.82 0) (effects (font (size 1.27 1.27)) (hide yes)))
  (property "Datasheet" "" (at 95.25 83.82 0) (effects (font (size 1.27 1.27)) (hide yes)))
  (property "Description" "Power symbol creates a global label with name \"+24V\"" (at 95.25 83.82 0) (effects (font (size 1.27 1.27)) (hide yes)))
  (pin "1"))
 (symbol
  (lib_id "power:GND")
  (at 125.73 102.87 0)
  (unit 1)
  (exclude_from_sim no)
  (in_bom yes)
  (on_board yes)
  (dnp no)
  (fields_autoplaced yes)
  (property "Reference" "#PWR028" (at 125.73 109.22 0) (effects (font (size 1.27 1.27)) (hide yes)))
  (property "Value" "GND" (at 125.73 107.95 0) (effects (font (size 1.27 1.27))))
  (property "Footprint" "" (at 125.73 102.87 0) (effects (font (size 1.27 1.27)) (hide yes)))
  (property "Datasheet" "" (at 125.73 102.87 0) (effects (font (size 1.27 1.27)) (hide yes)))
  (property "Description" "Power symbol creates a global label with name \"GND\" , ground" (at 125.73 102.87 0) (effects (font (size 1.27 1.27)) (hide yes)))
  (pin "1"))
 (symbol
  (lib_id "power:PWR_FLAG")
  (at 130.81 102.87 0)
  (unit 1)
  (exclude_from_sim no)
  (in_bom yes)
  (on_board yes)
  (dnp no)
  (fields_autoplaced yes)
  (property "Reference" "#FLG03" (at 130.81 100.965 0) (effects (font (size 1.27 1.27)) (hide yes)))
  (property "Value" "PWR_FLAG" (at 130.81 97.79 0) (effects (font (size 1.27 1.27))))
  (property "Footprint" "" (at 130.81 102.87 0) (effects (font (size 1.27 1.27)) (hide yes)))
  (property "Datasheet" "~" (at 130.81 102.87 0) (effects (font (size 1.27 1.27)) (hide yes)))
  (property "Description" "Special symbol for telling ERC where power comes from" (at 130.81 102.87 0) (effects (font (size 1.27 1.27)) (hide yes)))
  (pin "1"))
 (symbol
  (lib_id "hadv-mechanical:MH_3.2mm")
  (at 53.34 144.78 0)
  (unit 1)
  (exclude_from_sim no)
  (in_bom no)
  (on_board yes)
  (dnp yes)
  (fields_autoplaced yes)
  (property "Reference" "H4" (at 55.88 140.9699 0) (effects (font (size 1.27 1.27)) (justify left)))
  (property "Value" "MH_3.2mm" (at 53.34 140.335 0) (effects (font (size 1.27 1.27)) (hide yes)))
  (property "Footprint" "MountingHole:MountingHole_3.2mm_M3_Pad_Via" (at 53.34 144.78 0) (effects (font (size 1.27 1.27)) (hide yes)))
  (property "Datasheet" "~" (at 53.34 142.24 0) (effects (font (size 1.27 1.27)) (hide yes)))
  (property "Description" "Mounting Hole with pad for M3 bolt" (at 53.34 144.78 0) (effects (font (size 1.27 1.27)) (hide yes)))
  (pin "1"))
 (symbol
  (lib_id "hadv-mechanical:MH_3.2mm")
  (at 29.21 144.78 0)
  (unit 1)
  (exclude_from_sim no)
  (in_bom no)
  (on_board yes)
  (dnp yes)
  (fields_autoplaced yes)
  (property "Reference" "H1" (at 31.75 140.9699 0) (effects (font (size 1.27 1.27)) (justify left)))
  (property "Value" "MH_3.2mm" (at 29.21 140.335 0) (effects (font (size 1.27 1.27)) (hide yes)))
  (property "Footprint" "MountingHole:MountingHole_3.2mm_M3_Pad_Via" (at 29.21 144.78 0) (effects (font (size 1.27 1.27)) (hide yes)))
  (property "Datasheet" "~" (at 29.21 142.24 0) (effects (font (size 1.27 1.27)) (hide yes)))
  (property "Description" "Mounting Hole with pad for M3 bolt" (at 29.21 144.78 0) (effects (font (size 1.27 1.27)) (hide yes)))
  (pin "1"))
 (symbol
  (lib_id "power:+5V")
  (at 161.29 85.09 0)
  (unit 1)
  (exclude_from_sim no)
  (in_bom yes)
  (on_board yes)
  (dnp no)
  (fields_autoplaced yes)
  (property "Reference" "#PWR030" (at 161.29 88.9 0) (effects (font (size 1.27 1.27)) (hide yes)))
  (property "Value" "+5V" (at 161.29 80.01 0) (effects (font (size 1.27 1.27))))
  (property "Footprint" "" (at 161.29 85.09 0) (effects (font (size 1.27 1.27)) (hide yes)))
  (property "Datasheet" "" (at 161.29 85.09 0) (effects (font (size 1.27 1.27)) (hide yes)))
  (property "Description" "Power symbol creates a global label with name \"+5V\"" (at 161.29 85.09 0) (effects (font (size 1.27 1.27)) (hide yes)))
  (pin "1"))
 (symbol
  (lib_id "power:PWR_FLAG")
  (at 88.9 90.17 0)
  (unit 1)
  (exclude_from_sim no)
  (in_bom yes)
  (on_board yes)
  (dnp no)
  (fields_autoplaced yes)
  (property "Reference" "#FLG01" (at 88.9 88.265 0) (effects (font (size 1.27 1.27)) (hide yes)))
  (property "Value" "PWR_FLAG" (at 88.9 85.09 0) (effects (font (size 1.27 1.27))))
  (property "Footprint" "" (at 88.9 90.17 0) (effects (font (size 1.27 1.27)) (hide yes)))
  (property "Datasheet" "~" (at 88.9 90.17 0) (effects (font (size 1.27 1.27)) (hide yes)))
  (property "Description" "Special symbol for telling ERC where power comes from" (at 88.9 90.17 0) (effects (font (size 1.27 1.27)) (hide yes)))
  (pin "1")))
